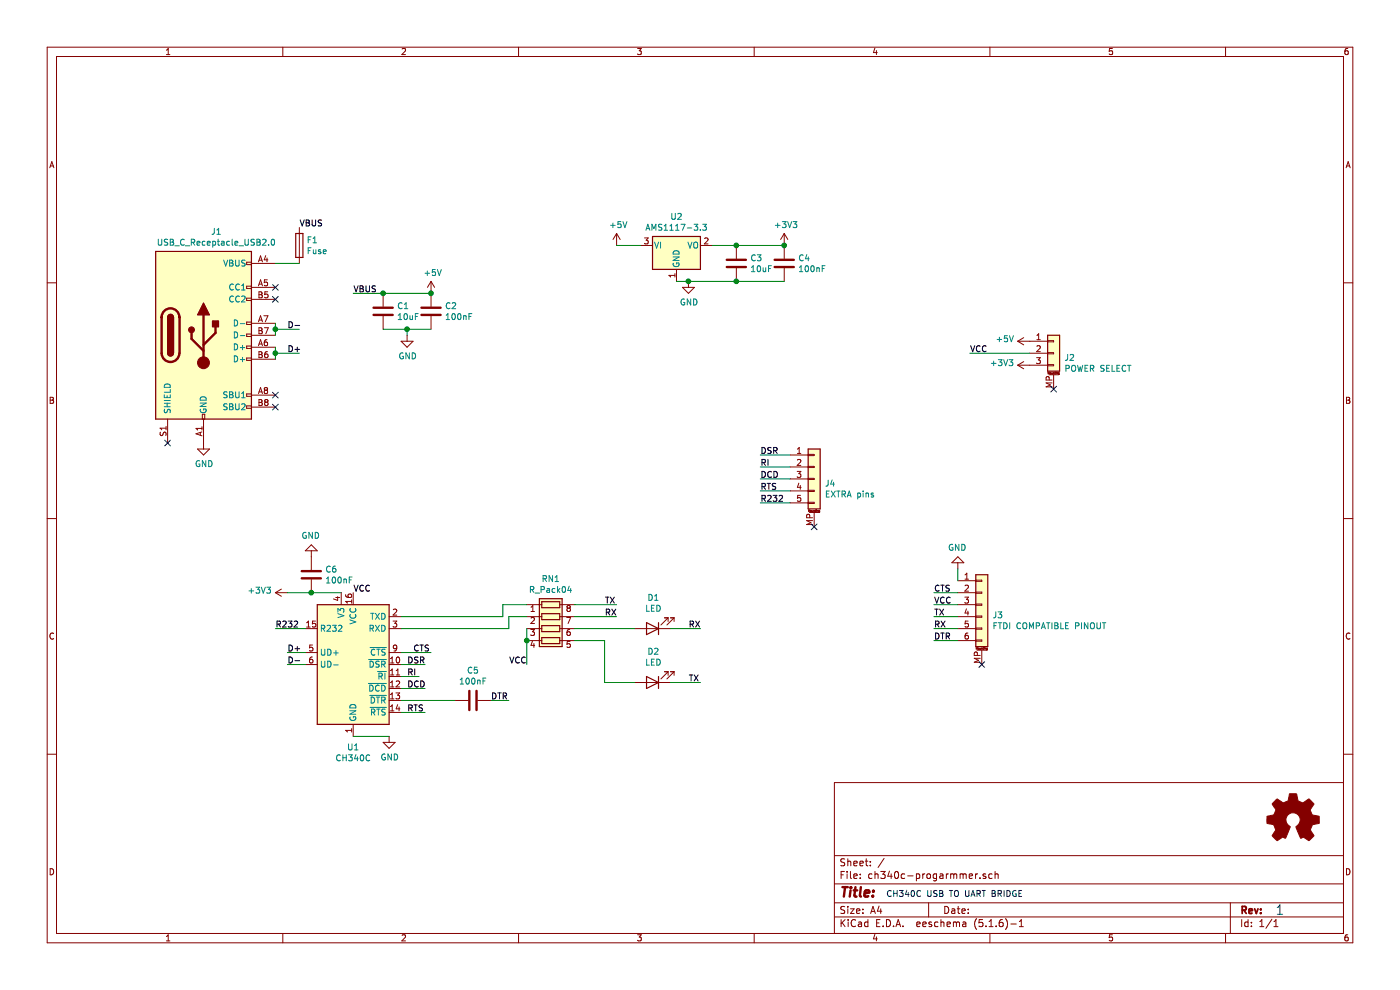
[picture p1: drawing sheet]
EESchema Schematic File Version 4
EELAYER 30 0
EELAYER END
$Descr A4 11693 8268
encoding utf-8
Sheet 1 1
Title ""
Date ""
Rev ""
Comp ""
Comment1 ""
Comment2 ""
Comment3 ""
Comment4 ""
$EndDescr
$Comp
L Interface_USB:CH340C U1
U 1 1
P 2950 5550
F 0 "U1" H 2950 4861 50  0000 C CNN
F 1 "CH340C" H 2950 4770 50  0000 C CNN
F 2 "Package_SO:SOIC-16_3.9x9.9mm_P1.27mm" H 3000 5000 50  0001 L CNN
F 3 "https://datasheet.lcsc.com/szlcsc/Jiangsu-Qin-Heng-CH340C_C84681.pdf" H 2600 6350 50  0001 C CNN
	1    2950 5550
	1    0    0    -1  
$EndComp
$Comp
L Regulator_Linear:AMS1117-3.3 U2
U 1 1
P 5650 2050
F 0 "U2" H 5650 2292 50  0000 C CNN
F 1 "AMS1117-3.3" H 5650 2201 50  0000 C CNN
F 2 "Package_TO_SOT_SMD:SOT-223-3_TabPin2" H 5650 2250 50  0001 C CNN
F 3 "http://www.advanced-monolithic.com/pdf/ds1117.pdf" H 5750 1800 50  0001 C CNN
	1    5650 2050
	1    0    0    -1  
$EndComp
$Comp
L Connector:USB_C_Receptacle_USB2.0 J1
U 1 1
P 1700 2800
F 0 "J1" H 1807 3667 50  0000 C CNN
F 1 "USB_C_Receptacle_USB2.0" H 1807 3576 50  0000 C CNN
F 2 "" H 1850 2800 50  0001 C CNN
F 3 "https://www.usb.org/sites/default/files/documents/usb_type-c.zip" H 1850 2800 50  0001 C CNN
	1    1700 2800
	1    0    0    -1  
$EndComp
$Comp
L Graphic:Logo_Open_Hardware_Small #LOGO1
U 1 1
P 10800 6850
F 0 "#LOGO1" H 10800 7125 50  0001 C CNN
F 1 "Logo_Open_Hardware_Small" H 10800 6625 50  0001 C CNN
F 2 "" H 10800 6850 50  0001 C CNN
F 3 "~" H 10800 6850 50  0001 C CNN
	1    10800 6850
	1    0    0    -1  
$EndComp
$Comp
L Device:Fuse F1
U 1 1
P 2500 2050
F 0 "F1" H 2560 2096 50  0000 L CNN
F 1 "Fuse" H 2560 2005 50  0000 L CNN
F 2 "" V 2430 2050 50  0001 C CNN
F 3 "~" H 2500 2050 50  0001 C CNN
	1    2500 2050
	1    0    0    -1  
$EndComp
Wire Wire Line
	2300 2200 2500 2200
NoConn ~ 2300 2400
NoConn ~ 2300 2500
NoConn ~ 2300 3300
NoConn ~ 2300 3400
NoConn ~ 1400 3700
Wire Wire Line
	2300 2700 2300 2750
Wire Wire Line
	2300 2900 2300 2950
Text Label 2400 2950 0    50   ~ 0
D+
Text Label 2400 2750 0    50   ~ 0
D-
Wire Wire Line
	2500 2750 2300 2750
Connection ~ 2300 2750
Wire Wire Line
	2300 2750 2300 2800
Wire Wire Line
	2500 2950 2300 2950
Connection ~ 2300 2950
Wire Wire Line
	2300 2950 2300 3000
Text Label 2500 1900 0    50   ~ 0
VBUS
$Comp
L Connector_Generic_MountingPin:Conn_01x03_MountingPin J2
U 1 1
P 8800 2950
F 0 "J2" H 8888 2914 50  0000 L CNN
F 1 "POWER SELECT" H 8888 2823 50  0000 L CNN
F 2 "" H 8800 2950 50  0001 C CNN
F 3 "~" H 8800 2950 50  0001 C CNN
	1    8800 2950
	1    0    0    -1  
$EndComp
$Comp
L power:GND #PWR0101
U 1 1
P 1700 3700
F 0 "#PWR0101" H 1700 3450 50  0001 C CNN
F 1 "GND" H 1705 3527 50  0000 C CNN
F 2 "" H 1700 3700 50  0001 C CNN
F 3 "" H 1700 3700 50  0001 C CNN
	1    1700 3700
	1    0    0    -1  
$EndComp
$Comp
L Device:C C3
U 1 1
P 6150 2200
F 0 "C3" H 6265 2246 50  0000 L CNN
F 1 "10uF" H 6265 2155 50  0000 L CNN
F 2 "" H 6188 2050 50  0001 C CNN
F 3 "~" H 6150 2200 50  0001 C CNN
	1    6150 2200
	1    0    0    -1  
$EndComp
$Comp
L Device:C C4
U 1 1
P 6550 2200
F 0 "C4" H 6665 2246 50  0000 L CNN
F 1 "100nF" H 6665 2155 50  0000 L CNN
F 2 "" H 6588 2050 50  0001 C CNN
F 3 "~" H 6550 2200 50  0001 C CNN
	1    6550 2200
	1    0    0    -1  
$EndComp
$Comp
L Device:C C1
U 1 1
P 3200 2600
F 0 "C1" H 3315 2646 50  0000 L CNN
F 1 "10uF" H 3315 2555 50  0000 L CNN
F 2 "" H 3238 2450 50  0001 C CNN
F 3 "~" H 3200 2600 50  0001 C CNN
	1    3200 2600
	1    0    0    -1  
$EndComp
$Comp
L Device:C C2
U 1 1
P 3600 2600
F 0 "C2" H 3715 2646 50  0000 L CNN
F 1 "100nF" H 3715 2555 50  0000 L CNN
F 2 "" H 3638 2450 50  0001 C CNN
F 3 "~" H 3600 2600 50  0001 C CNN
	1    3600 2600
	1    0    0    -1  
$EndComp
$Comp
L power:+5V #PWR0102
U 1 1
P 3600 2450
F 0 "#PWR0102" H 3600 2300 50  0001 C CNN
F 1 "+5V" H 3615 2623 50  0000 C CNN
F 2 "" H 3600 2450 50  0001 C CNN
F 3 "" H 3600 2450 50  0001 C CNN
	1    3600 2450
	1    0    0    -1  
$EndComp
$Comp
L power:GND #PWR0103
U 1 1
P 3400 2800
F 0 "#PWR0103" H 3400 2550 50  0001 C CNN
F 1 "GND" H 3405 2627 50  0000 C CNN
F 2 "" H 3400 2800 50  0001 C CNN
F 3 "" H 3400 2800 50  0001 C CNN
	1    3400 2800
	1    0    0    -1  
$EndComp
Wire Wire Line
	3200 2750 3400 2750
Wire Wire Line
	3400 2750 3400 2800
Connection ~ 3400 2750
Wire Wire Line
	3400 2750 3600 2750
Wire Wire Line
	2950 2450 3200 2450
Connection ~ 3200 2450
Wire Wire Line
	3200 2450 3600 2450
Connection ~ 3600 2450
Text Label 2950 2450 0    50   ~ 0
VBUS
$Comp
L Device:C C6
U 1 1
P 2600 4800
F 0 "C6" H 2715 4846 50  0000 L CNN
F 1 "100nF" H 2715 4755 50  0000 L CNN
F 2 "" H 2638 4650 50  0001 C CNN
F 3 "~" H 2600 4800 50  0001 C CNN
	1    2600 4800
	1    0    0    -1  
$EndComp
Wire Wire Line
	6550 2050 6150 2050
Connection ~ 6150 2050
Wire Wire Line
	6150 2050 5950 2050
Wire Wire Line
	5650 2350 5750 2350
Connection ~ 6150 2350
Wire Wire Line
	6150 2350 6550 2350
$Comp
L power:+3V3 #PWR0104
U 1 1
P 6550 2050
F 0 "#PWR0104" H 6550 1900 50  0001 C CNN
F 1 "+3V3" H 6565 2223 50  0000 C CNN
F 2 "" H 6550 2050 50  0001 C CNN
F 3 "" H 6550 2050 50  0001 C CNN
	1    6550 2050
	1    0    0    -1  
$EndComp
Connection ~ 6550 2050
$Comp
L power:GND #PWR0105
U 1 1
P 5750 2350
F 0 "#PWR0105" H 5750 2100 50  0001 C CNN
F 1 "GND" H 5755 2177 50  0000 C CNN
F 2 "" H 5750 2350 50  0001 C CNN
F 3 "" H 5750 2350 50  0001 C CNN
	1    5750 2350
	1    0    0    -1  
$EndComp
Connection ~ 5750 2350
Wire Wire Line
	5750 2350 6150 2350
$Comp
L power:+5V #PWR0106
U 1 1
P 5150 2050
F 0 "#PWR0106" H 5150 1900 50  0001 C CNN
F 1 "+5V" H 5165 2223 50  0000 C CNN
F 2 "" H 5150 2050 50  0001 C CNN
F 3 "" H 5150 2050 50  0001 C CNN
	1    5150 2050
	1    0    0    -1  
$EndComp
Wire Wire Line
	5350 2050 5150 2050
$Comp
L power:+5V #PWR0107
U 1 1
P 8600 2850
F 0 "#PWR0107" H 8600 2700 50  0001 C CNN
F 1 "+5V" V 8615 2978 50  0000 L CNN
F 2 "" H 8600 2850 50  0001 C CNN
F 3 "" H 8600 2850 50  0001 C CNN
	1    8600 2850
	0    -1   -1   0   
$EndComp
$Comp
L power:+3V3 #PWR0108
U 1 1
P 8600 3050
F 0 "#PWR0108" H 8600 2900 50  0001 C CNN
F 1 "+3V3" V 8615 3178 50  0000 L CNN
F 2 "" H 8600 3050 50  0001 C CNN
F 3 "" H 8600 3050 50  0001 C CNN
	1    8600 3050
	0    -1   -1   0   
$EndComp
NoConn ~ 8800 3250
$Comp
L power:GND #PWR0109
U 1 1
P 2600 4650
F 0 "#PWR0109" H 2600 4400 50  0001 C CNN
F 1 "GND" H 2605 4477 50  0000 C CNN
F 2 "" H 2600 4650 50  0001 C CNN
F 3 "" H 2600 4650 50  0001 C CNN
	1    2600 4650
	-1   0    0    1   
$EndComp
Text Label 8100 2950 0    50   ~ 0
VCC
Wire Wire Line
	8600 2950 8100 2950
$Comp
L Device:C C5
U 1 1
P 3950 5850
F 0 "C5" V 3698 5850 50  0000 C CNN
F 1 "100nF" V 3789 5850 50  0000 C CNN
F 2 "" H 3988 5700 50  0001 C CNN
F 3 "~" H 3950 5850 50  0001 C CNN
	1    3950 5850
	0    1    1    0   
$EndComp
Text Label 3450 5450 0    50   ~ 0
CTS
Wire Wire Line
	3800 5850 3350 5850
Wire Wire Line
	3350 5450 3600 5450
Text Label 2400 5450 0    50   ~ 0
D+
Text Label 2400 5550 0    50   ~ 0
D-
Wire Wire Line
	2550 5450 2400 5450
Wire Wire Line
	2550 5550 2400 5550
Wire Wire Line
	2850 4950 2600 4950
$Comp
L power:+3V3 #PWR0110
U 1 1
P 2400 4950
F 0 "#PWR0110" H 2400 4800 50  0001 C CNN
F 1 "+3V3" V 2415 5078 50  0000 L CNN
F 2 "" H 2400 4950 50  0001 C CNN
F 3 "" H 2400 4950 50  0001 C CNN
	1    2400 4950
	0    -1   -1   0   
$EndComp
Wire Wire Line
	2600 4950 2400 4950
Connection ~ 2600 4950
Text Label 2950 4950 0    50   ~ 0
VCC
$Comp
L Connector_Generic_MountingPin:Conn_01x06_MountingPin J3
U 1 1
P 8200 5050
F 0 "J3" H 8288 4964 50  0000 L CNN
F 1 "FTDI COMPATIBLE PINOUT" H 8288 4873 50  0000 L CNN
F 2 "" H 8200 5050 50  0001 C CNN
F 3 "~" H 8200 5050 50  0001 C CNN
	1    8200 5050
	1    0    0    -1  
$EndComp
NoConn ~ 8200 5550
Text Label 5050 5050 0    50   ~ 0
TX
Text Label 5050 5150 0    50   ~ 0
RX
Text Label 7800 4950 0    50   ~ 0
CTS
Text Label 7800 5050 0    50   ~ 0
VCC
Text Label 7800 5150 0    50   ~ 0
TX
Text Label 7800 5250 0    50   ~ 0
RX
Text Label 7800 5350 0    50   ~ 0
DTR
$Comp
L power:GND #PWR0111
U 1 1
P 8000 4750
F 0 "#PWR0111" H 8000 4500 50  0001 C CNN
F 1 "GND" H 8005 4577 50  0000 C CNN
F 2 "" H 8000 4750 50  0001 C CNN
F 3 "" H 8000 4750 50  0001 C CNN
	1    8000 4750
	-1   0    0    1   
$EndComp
Wire Wire Line
	8000 4750 8000 4850
Wire Wire Line
	8000 4950 7800 4950
Wire Wire Line
	8000 5050 7800 5050
Wire Wire Line
	8000 5150 7800 5150
Wire Wire Line
	8000 5250 7800 5250
Wire Wire Line
	8000 5350 7800 5350
Text Label 4100 5850 0    50   ~ 0
DTR
Wire Wire Line
	4250 5850 4100 5850
$Comp
L Device:LED D1
U 1 1
P 5450 5250
F 0 "D1" H 5443 4995 50  0000 C CNN
F 1 "LED" H 5443 5086 50  0000 C CNN
F 2 "" H 5450 5250 50  0001 C CNN
F 3 "~" H 5450 5250 50  0001 C CNN
	1    5450 5250
	-1   0    0    1   
$EndComp
$Comp
L Device:LED D2
U 1 1
P 5450 5700
F 0 "D2" H 5443 5445 50  0000 C CNN
F 1 "LED" H 5443 5536 50  0000 C CNN
F 2 "" H 5450 5700 50  0001 C CNN
F 3 "~" H 5450 5700 50  0001 C CNN
	1    5450 5700
	-1   0    0    1   
$EndComp
Text Label 5750 5250 0    50   ~ 0
RX
Text Label 5750 5700 0    50   ~ 0
TX
Wire Wire Line
	5600 5250 5850 5250
Wire Wire Line
	5600 5700 5850 5700
Wire Wire Line
	4800 5050 5150 5050
Wire Wire Line
	4800 5150 5150 5150
Wire Wire Line
	5050 5700 5300 5700
Text Label 4400 5550 2    50   ~ 0
VCC
Wire Wire Line
	4400 5550 4400 5350
$Comp
L Device:R_Pack04 RN1
U 1 1
P 4600 5250
F 0 "RN1" V 4183 5250 50  0000 C CNN
F 1 "R_Pack04" V 4274 5250 50  0000 C CNN
F 2 "" V 4875 5250 50  0001 C CNN
F 3 "~" H 4600 5250 50  0001 C CNN
	1    4600 5250
	0    1    1    0   
$EndComp
Wire Wire Line
	4200 5150 4200 5050
Wire Wire Line
	4200 5050 4400 5050
Wire Wire Line
	3350 5150 4200 5150
Wire Wire Line
	4250 5250 4250 5150
Wire Wire Line
	4250 5150 4400 5150
Wire Wire Line
	3350 5250 4250 5250
Wire Wire Line
	4800 5250 5300 5250
Wire Wire Line
	4800 5350 5050 5350
Wire Wire Line
	5050 5350 5050 5700
Connection ~ 4400 5350
Wire Wire Line
	4400 5350 4400 5250
$Comp
L power:GND #PWR0112
U 1 1
P 3250 6150
F 0 "#PWR0112" H 3250 5900 50  0001 C CNN
F 1 "GND" H 3255 5977 50  0000 C CNN
F 2 "" H 3250 6150 50  0001 C CNN
F 3 "" H 3250 6150 50  0001 C CNN
	1    3250 6150
	1    0    0    -1  
$EndComp
Wire Wire Line
	3250 6150 2950 6150
Text Notes 7400 7500 0    50   ~ 0
CH340C USB TO UART BRIDGE
Text Notes 10650 7650 0    79   ~ 0
1
$Comp
L Connector_Generic_MountingPin:Conn_01x05_MountingPin J4
U 1 1
P 6800 4000
F 0 "J4" H 6888 3964 50  0000 L CNN
F 1 "EXTRA pins" H 6888 3873 50  0000 L CNN
F 2 "" H 6800 4000 50  0001 C CNN
F 3 "~" H 6800 4000 50  0001 C CNN
	1    6800 4000
	1    0    0    -1  
$EndComp
Text Label 3400 5950 0    50   ~ 0
RTS
Text Label 3400 5750 0    50   ~ 0
DCD
Text Label 3400 5650 0    50   ~ 0
RI
Text Label 3400 5550 0    50   ~ 0
DSR
Text Label 2300 5250 0    50   ~ 0
R232
Wire Wire Line
	3350 5550 3550 5550
Wire Wire Line
	3350 5650 3500 5650
Wire Wire Line
	3350 5750 3550 5750
Wire Wire Line
	3350 5950 3550 5950
Wire Wire Line
	2550 5250 2300 5250
NoConn ~ 6800 4400
Text Label 6350 3800 0    50   ~ 0
DSR
Text Label 6350 3900 0    50   ~ 0
RI
Text Label 6350 4000 0    50   ~ 0
DCD
Text Label 6350 4100 0    50   ~ 0
RTS
Text Label 6350 4200 0    50   ~ 0
R232
Wire Wire Line
	6600 3800 6350 3800
Wire Wire Line
	6600 3900 6350 3900
Wire Wire Line
	6600 4000 6350 4000
Wire Wire Line
	6600 4100 6350 4100
Wire Wire Line
	6600 4200 6350 4200
$EndSCHEMATC
